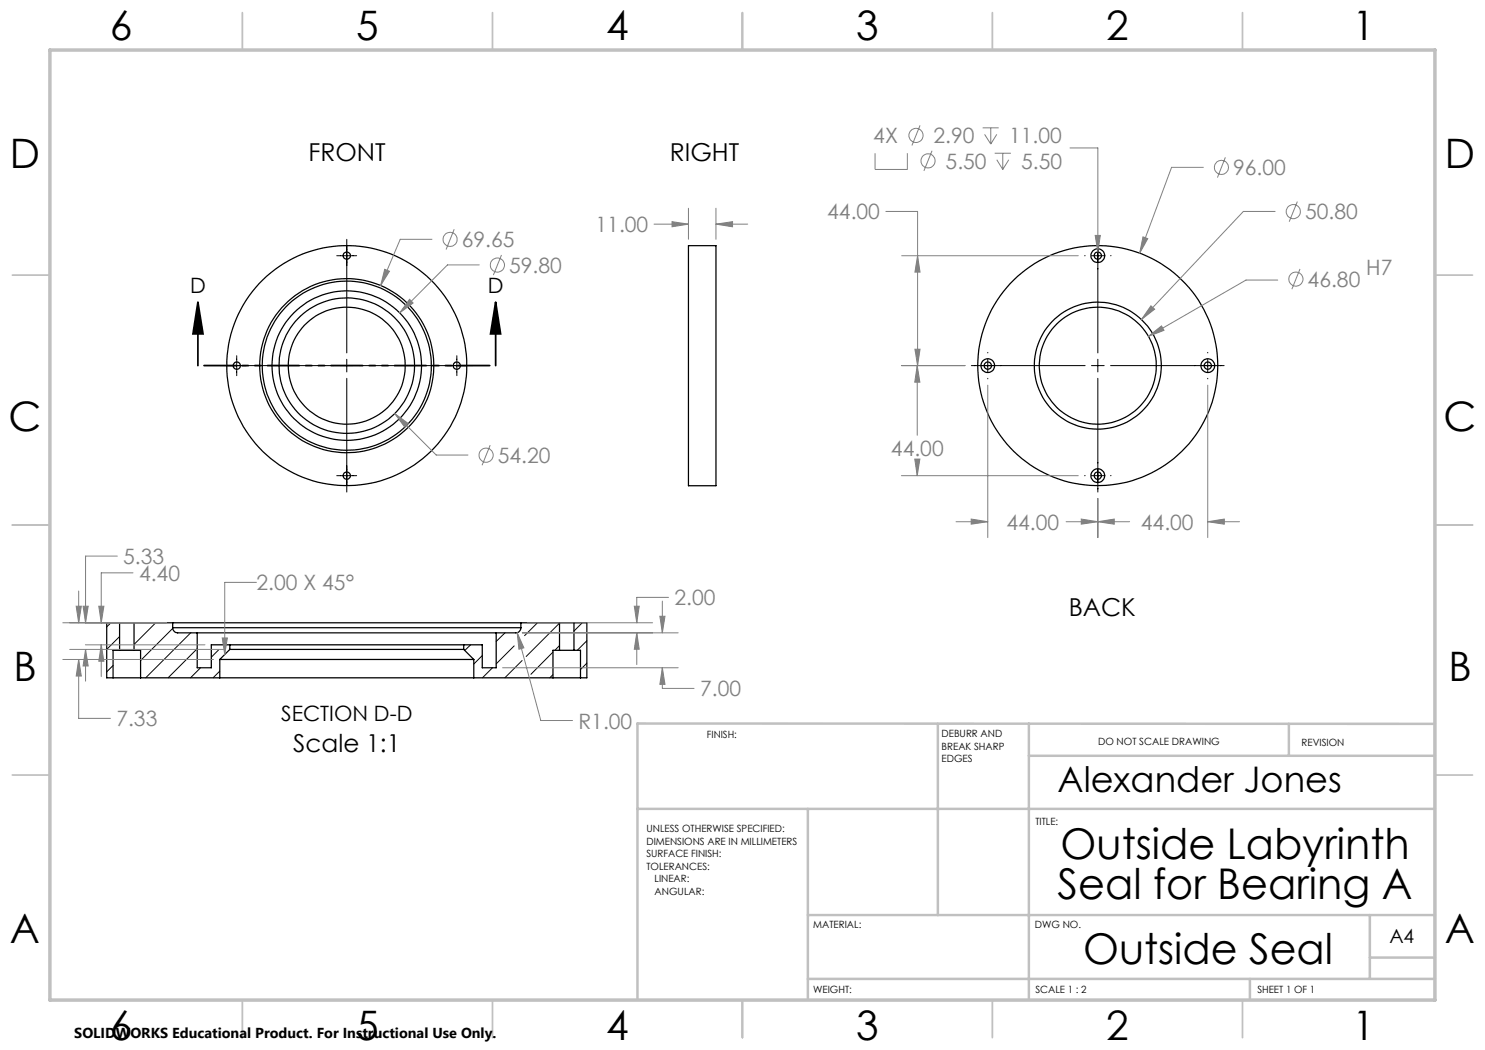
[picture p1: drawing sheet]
<svg xmlns="http://www.w3.org/2000/svg" width="297mm" height="210mm" viewBox="0 0 297 210" stroke-linecap="round" stroke-linejoin="round" font-family="sans-serif">
<g fill="none" stroke="#000" stroke-width=".25">
<path d="M137.7 49.1h5.5v48h-5.5zM22.6 135.6h5.5M23.9 130.1h2.9M23.9 124.6h2.9M23.9 124.6h-2.6v11h1.3M23.9 130.1h-1.3v5.5M23.9 124.6v5.5M26.8 124.6h7.7M26.8 130.1h1.3v5.5M26.8 124.6v5.5M28.1 135.6h15.9M34.5 125.5a1.02 1.02 0 0 0 1 1.1h3.9"/>
<path d="M34.5 125.5h69.7M34.5 124.6h69.7M34.5 124.6v.9M39.4 126.6h59.8M39.4 126.6v7h2.9v-4.6h3.7M44 131.9h50.8M44 135.6h50.8M44 131.9v3.7M46 129.9h46.7M46 129h46.7M46 129.9l-2 2M46 129v.9"/>
<path d="M92.7 129.9l2.1 2M92.7 129v.9M94.8 135.6h15.8M94.8 131.9v3.7M99.2 126.6v7h-2.8v-4.6h-3.7M104.2 125.5a1.02 1.02 0 0 1-1 1.1h-4M104.2 124.6h7.7M104.2 124.6v.9M110.6 135.6h5.5M111.9 130.1h2.9M111.9 124.6h2.9M111.9 124.6v5.5"/>
<path d="M111.9 130.1h-1.3v5.5M114.8 124.6h2.6v11h-1.3M114.8 130.1h1.3v5.5M114.8 124.6v5.5"/>
<circle cx="69.3" cy="51.1" r=".72"/>
<circle cx="219.6" cy="51.1" r=".72"/>
<circle cx="219.6" cy="51.1" r="1.38"/>
<circle cx="47.4" cy="73.1" r=".73"/>
<circle cx="69.3" cy="73.1" r="17.4"/>
<circle cx="69.3" cy="73.1" r="11.7"/>
<circle cx="69.3" cy="73.1" r="16.9"/>
<circle cx="69.4" cy="73.1" r="15"/>
<circle cx="69.4" cy="73.1" r="24"/>
<circle cx="69.4" cy="73.1" r="13.5"/>
<circle cx="91.4" cy="73.1" r=".73"/>
<circle cx="197.6" cy="73.1" r="1.37"/>
<circle cx="197.6" cy="73.1" r=".73"/>
<circle cx="219.6" cy="73.1" r="24"/>
<circle cx="219.6" cy="73.1" r="11.7"/>
<circle cx="219.6" cy="73.1" r="12.7"/>
<circle cx="241.6" cy="73.1" r="1.37"/>
<circle cx="241.6" cy="73.1" r=".73"/>
<circle cx="69.3" cy="95.1" r=".73"/>
<circle cx="219.5" cy="95.1" r=".73"/>
<circle cx="219.6" cy="95.1" r="1.38"/>
</g>
<g fill="none" stroke="#000" stroke-width=".2">
<path d="M67.3 51.1h4M69.4 47.9v22.7M216.9 51.1h.1M218.3 51.1h2.5M219.6 47.9v22.7M222.1 51.1h.1M44.1 73.1h22.7M47.3 71.1v4M68.1 73.1h2.5M69.4 71.9v2.5M69.4 75.7v22.7M71.9 73.1h22.7"/>
<path d="M91.4 71.1v4M194.3 73.1h22.7M197.6 70.5v.1M197.6 71.9v2.5M197.6 75.7v.1M218.3 73.1h2.5M219.6 71.9v2.5M219.6 75.7v22.7M222.1 73.1h22.7M241.5 70.5v.1M241.5 71.9v2.5M241.5 75.7v.1"/>
<path d="M67.3 95.1h4M216.9 95.1h.1M218.3 95.1h2.5M222.1 95.1h.1M22.2 124.6l-.9 .8M22.6 133.1l-1.3 1.3M23.9 127.3l-2.6 2.6M31.2 124.6l-4.4 4.3M34.5 125.7l-6.4 6.4M38.1 126.6l-9 9M39.4 129.7l-5.8 5.9M40.1 133.6l-2 2"/>
<path d="M43.7 130l-1.4 1.4M44 134.2l-1.4 1.4M94.1 129l-1.1 1.1M96.4 131.1l-1.6 1.7M98.5 133.6l-2 2M101 126.6l-1.8 1.7M102.8 129.2l-3.6 3.6M104.4 132.1l-3.4 3.5M107.5 124.6l-2.6 2.5M110.6 130.4l-4.4 4.5M110.6 134.9l-.6 .7M111.9 124.6l-6.7 6.7"/>
<path d="M111.9 129.1l-.9 1M116.5 124.6l-1.7 1.6M117.4 128.2l-1.9 1.9M117.4 132.6l-1.3 1.3"/>
</g>
<g fill="none" stroke="#808080" stroke-width=".2">
<path d="M175 30.6v3.3h6.5v-3.3M184 25.1l-1.6 4M186.4 30.2l-1.6 4M196.5 25.6h3.2M196.9 26.9l1.3 1.9M198.2 25.6v3.2M198.9 30.6h3.3M199.4 26.9l-1.2 1.9M199.4 32l1.2 1.9M200.6 30.6v3.3M201.8 32l-1.2 1.9M214 29.6h5.6v20.8"/>
<path d="M240.7 33.5h-6.4l-6.4 17.2M245.1 31.5l-1.6 4M76.9 53.9l1 .3-1.8 2.9zM81.9 59.9l.7 .7-2.7 2zM86.4 47.9h-6.4l-3.9 9.2M90.8 45.9l-1.6 4M95.8 53h-6.3l-9.6 9.6M100.3 51l-1.6 4M130.8 44.8h6.9M134.4 44.3l3.3 .5-3.3 .6zM137.7 41.7v6.2M143.2 44.8l3.3-.5v1.1z"/>
<path d="M143.2 41.7v6.2M143.2 44.8h6.3M177.2 42.3h6.3v30.8M180.3 51.1h35.4M183.5 51.1l.5 3.3h-1zM219 47.1h1.1l-.5 3.3zM228.6 47.4l1 .3-1.7 3zM255 42.3h-6.3l-20.4 21.6M255.6 56h-6.4l-19.5 11.3M259.5 40.3l-1.7 4M260 53.8l-1.6 4M180.3 73.1h12.7"/>
<path d="M183 69.8h1l-.5 3.3zM183.4 73.1l.6 3.3h-1zM183.4 73.1v14M197.6 77v30.5M229.7 67.3l2.6-2.1 .5 .9zM230.2 61.2l.7 .6-2.6 2.1zM241.5 77v30.5M79 82.7l2.6 2-.7 .7zM79 82.7l8.2 8.3h6.4M98 89l-1.6 4.1M180.3 95.1h35.4M183 91.8h1l-.6 3.3z"/>
<path d="M183.4 92.1v3M219.6 99.7v7.8M15.7 118.2v6.4M23.5 111.2h-6.4v13.4M26.6 114.6h-6.4v10M51.3 116.5h-6.4v14.4M133.7 119.5h-6.3v5.1M191.2 104.3h6.4M194.2 103.8l3.4 .5-3.4 .5zM213.2 104.3h12.7M216.3 103.8l3.3 .5-3.3 .5zM219.6 104.3l3.2-.5v1z"/>
<path d="M241.5 104.3l3.4-.5v1zM241.5 104.3h6.4M12.6 124.6h20.7M12.6 131.9h30.1M13.9 129.9h30.8M15.2 121.2h1.1l-.6 3.4zM15.7 131.9l.6 3.3h-1.1zM15.7 131.9v11.8h6.4M16.6 121.2h1l-.5 3.4zM17.1 129h23.9M17.1 129.9l.5 3.3h-1zM17.1 129.9v6.3"/>
<path d="M19.8 121.2h1l-.6 3.4zM20.2 129l.6 3.2h-1zM20.2 129v6.3M44.5 127.6h1l-.6 3.3zM100.5 133.6h35.1M103.4 126.5l1.4 3.1-1 .2zM103.4 126.5l4.8 17.6h6.3M104.5 126.6h31.1M105.4 124.6h25.1M126.9 121.2h.9l-.4 3.4zM127.4 126.6l.4 3.2h-.9zM127.4 126.6v6.3"/>
<path d="M132 123.3h1l-.5 3.3zM132.5 133.6l.5 3.3h-1zM132.5 133.6v4.1h6.3M132.5 120.2v6.4"/>
<circle cx="183.2" cy="27.1" r="1.41"/>
<circle cx="185.6" cy="32.2" r="1.4"/>
<circle cx="244.3" cy="33.5" r="1.41"/>
<circle cx="90" cy="47.9" r="1.41"/>
<circle cx="99.5" cy="53" r="1.41"/>
<circle cx="258.7" cy="42.3" r="1.41"/>
<circle cx="259.2" cy="55.8" r="1.41"/>
<circle cx="97.2" cy="91" r="1.42"/>
</g>
<path d="M39.6 60.4l1 6.4h-2zM39.6 60.4v12.7M99.1 60.4l1 6.4h-2zM99.1 60.4v12.7" fill="none" stroke="#000" stroke-width=".35"/>
<path d="M99.1 73.1h-59.5" fill="none" stroke="#000" stroke-width=".35" stroke-dasharray="6.3 1.3 1.3 1.3 1.3 1.3" stroke-dashoffset="-1.2"/>
<g fill="none" stroke="#c0c0c0" stroke-width=".35">
<path d="M48.5 2.5v7.5M98.5 2.5v7.5M148.5 2.5v7.5M198.5 2.5v7.5M248.5 2.5v7.5M2.5 55h7.5M287 55h7.5M2.5 105h7.5M287 105h7.5M2.5 155h7.5M287 155h7.5M48.5 200v7.5"/>
<path d="M98.5 200v7.5M148.5 200v7.5M198.5 200v7.5M248.5 200v7.5"/>
</g>
<path d="M187.6 144.8v38.2M205.8 144.7v55.3M205.8 151.2h81.2M257.8 144.8v6.4M287 144.8l-159.5-.1v55.3M127.5 161.8h159.5M161.6 161.8v38.2M161.6 195.8h125.4M161.6 183h125.4M250 195.8v4.2M274 183v12.8M274 191.5h13" fill="none" stroke="#c0c0c0" stroke-width=".5"/>
<path d="M10 10h277v190h-277z" fill="none" stroke="#c0c0c0" stroke-width=".7"/>
<path d="M99.1 60.4l1 6.4h-2zM39.6 60.4l1 6.4h-2z" fill="#000"/>
<path d="M143.2 44.8l3.3-.5v1.1zM134.4 44.3l3.3 .5-3.3 .6zM76.9 53.9l-.8 3.2 1.8-2.9zM81.9 59.9l-2 2.7 2.7-2zM79 82.7l1.9 2.7 .7-.7zM228.6 47.4l-.7 3.3 1.7-3zM229.7 67.3l3.1-1.2-.5-.9zM219.6 104.3l3.2-.5v1zM194.2 103.8l3.4 .5-3.4 .5zM183 69.8h1l-.5 3.3zM183.5 51.1l.5 3.3h-1zM183.4 73.1l.6 3.3h-1zM183 91.8h1l-.6 3.3zM216.3 103.8l3.3 .5-3.3 .5zM241.5 104.3l3.4-.5v1zM219 47.1l.6 3.3 .5-3.3zM230.2 61.2l-1.9 2.7 2.6-2.1zM103.4 126.5l.4 3.3 1-.2zM127.4 126.6l.4 3.2h-.9zM126.9 121.2h.9l-.4 3.4zM132.5 133.6l.5 3.3h-1zM132 123.3h1l-.5 3.3zM44.5 127.6h1l-.6 3.3zM19.8 121.2h1l-.6 3.4zM20.2 129l.6 3.2h-1zM16.6 121.2h1l-.5 3.4zM17.1 129.9l.5 3.3h-1zM15.7 131.9l.6 3.3h-1.1zM15.2 121.2h1.1l-.6 3.4z" fill="#808080"/>
<g font-size="8.5">
<text x="212.1" y="171.8">Outside Labyrinth</text>
<text x="211.5" y="179.9">Seal for Bearing A</text>
<text x="216.6" y="192.7">Outside Seal</text>
</g>
<g font-size="8.1">
<text x="22" y="8">6</text>
<text x="71.2" y="8">5</text>
<text x="121.2" y="8">4</text>
<text x="171.3" y="8">3</text>
<text x="221.3" y="8">2</text>
<text x="270.5" y="8">1</text>
<text x="2" y="33.6">D</text>
<text x="289" y="33.6">D</text>
<text x="1.7" y="86.1">C</text>
<text x="288.7" y="86.1">C</text>
<text x="2.7" y="136.1">B</text>
<text x="289.7" y="136.1">B</text>
<text x="2" y="188.6">A</text>
<text x="289" y="188.6">A</text>
<text x="22" y="208">6</text>
<text x="71.2" y="208">5</text>
<text x="121.2" y="208">4</text>
<text x="171.3" y="208">3</text>
<text x="221.3" y="208">2</text>
<text x="270.5" y="208">1</text>
</g>
<text font-size="7.1" x="211.5" y="158.4">Alexander Jones</text>
<g font-size="4.9">
<text x="61.7" y="32.1">FRONT</text>
<text x="134" y="32.1">RIGHT</text>
<text x="213.8" y="123.2">BACK</text>
<text x="58.7" y="150.3">Scale 1:1</text>
</g>
<g font-size="4.2" fill="#808080">
<text x="174.7" y="28.6">4X</text>
<text x="186.7" y="28.6">2.90</text>
<text x="201.8" y="28.6">11.00</text>
<text x="189.1" y="33.7">5.50</text>
<text x="204.2" y="33.7">5.50</text>
<text x="246.6" y="35">96.00</text>
<text x="119.1" y="46.4">11.00</text>
<text x="165.5" y="43.9">44.00</text>
<text x="261" y="43.9">50.80</text>
<text x="92.4" y="49.4">69.65</text>
<text x="101.8" y="54.5">59.80</text>
<text x="261.5" y="57.4">46.80</text>
<text x="273.3" y="55.1">H7</text>
<text x="99.6" y="92.6">54.20</text>
<text x="178.2" y="91.2">44.00</text>
<text x="201.3" y="105.9">44.00</text>
<text x="228.2" y="105.9">44.00</text>
<text x="24.7" y="112.8">5.33</text>
<text x="27.8" y="116.1">4.40</text>
<text x="51.3" y="118.1">2.00 X 45°</text>
<text x="134.9" y="121">2.00</text>
<text x="140" y="139.3">7.00</text>
<text x="23.3" y="145.3">7.33</text>
<text x="115.7" y="145.7">R1.00</text>
</g>
<g font-size="4.2">
<text x="38" y="58.6">D</text>
<text x="97.6" y="58.6">D</text>
<text x="56.2" y="144.1">SECTION D-D</text>
</g>
<text font-size="3.9" x="277.9" y="188.5">A4</text>
<text font-size="2.9" x="14.9" y="207.6">SOLIDWORKS Educational Product. For Instructional Use Only.</text>
<g font-size="2">
<text x="141.4" y="147.6">FINISH:</text>
<text x="188.3" y="147.5">DEBURR AND</text>
<text x="188.3" y="150">BREAK SHARP</text>
<text x="219.6" y="149">DO NOT SCALE DRAWING</text>
<text x="260.3" y="149.2">REVISION</text>
<text x="188.3" y="152.5">EDGES</text>
<text x="129.3" y="166.4">UNLESS OTHERWISE SPECIFIED:</text>
<text x="207.1" y="164.9">TITLE:</text>
<text x="129.3" y="168.9">DIMENSIONS ARE IN MILLIMETERS</text>
<text x="129.3" y="171.4">SURFACE FINISH:</text>
<text x="129.3" y="173.9">TOLERANCES:</text>
<text x="130.9" y="176.4">LINEAR:</text>
<text x="130.9" y="178.9">ANGULAR:</text>
<text x="162.6" y="185.5">MATERIAL:</text>
<text x="206.9" y="185.5">DWG NO.</text>
<text x="162.6" y="198.5">WEIGHT:</text>
<text x="207.1" y="198.6">SCALE 1 : 2</text>
<text x="251.5" y="198.6">SHEET 1 OF 1</text>
</g>
</svg>
